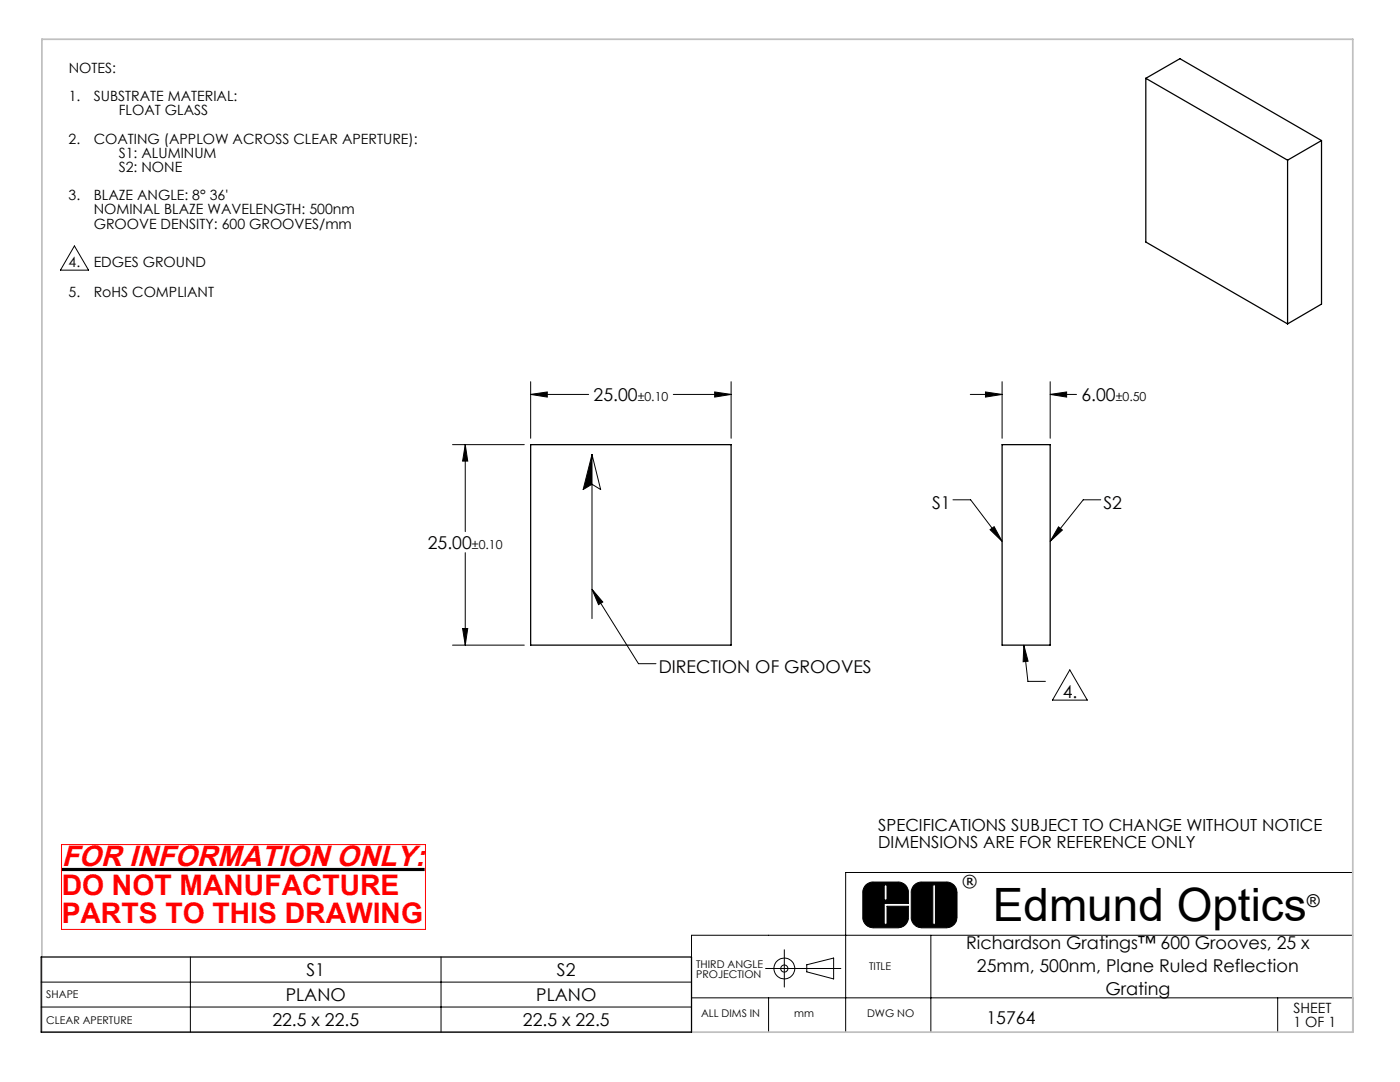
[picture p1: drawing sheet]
<svg xmlns="http://www.w3.org/2000/svg" width="279mm" height="216mm" viewBox="0 0 279 216" stroke-linecap="round" stroke-linejoin="round" font-family="sans-serif">
<g fill="none" stroke="#000" stroke-width=".2">
<path d="M14.9 49.1l2.8 4.8h-5.6zM105.9 78.7l3.3-.5v1zM105.9 76.2v11.3M105.9 78.7h11.6M134.4 78.7h11.5M142.6 78.2l3.3 .5-3.3 .5zM145.9 76.2v11.3M193.6 78.7h6.4M196.7 78.2l3.3 .5-3.3 .5zM200 76.2v11.3M209.6 78.7l3.3-.5v1zM209.6 78.7h5.2"/>
<path d="M209.6 76.2v11.3M90.3 88.7h14.3M92.9 88.7l.4 3.3h-1zM92.9 88.7v17.4M118.1 90.7v32.7M118.1 90.7l1.8 7-1.8-1.1-1.7 1.1zM190.2 99.7h3.5l6.3 8.3M219.7 99.7h-3.5l-6.6 8.3M92.9 110.3v18.4M118.1 117.6l9.3 14.8h3.5M118.1 117.6l2.2 2.5-.8 .6zM197.6 105.7l.8-.6 1.6 2.9z"/>
<path d="M211.2 105.1l.8 .7-2.4 2.2zM90.3 128.7h14.3M92.3 125.4h1l-.4 3.3zM204.3 128.7l.8 7.3h3.5M204.3 128.7l.9 3.2-1 .1zM213.5 133.7l3.5 6h-7zM172.9 176.5l1.1-.5h5.2a2.04 2.04 0 0 1 2.1 2.1v2.2h-4.8v4.1h.5v-3.6h4.3v2.3a2.1 2.1 0 0 1-2.1 2h-4.9a2.11 2.11 0 0 1-2.1-2v-5a2.14 2.14 0 0 1 .7-1.6zM176.5 176.6h.5v3h-.5zM182.4 176.7a2.14 2.14 0 0 1 1.5-.7h5a2.1 2.1 0 0 1 2.1 2.1v5a2.1 2.1 0 0 1-2.1 2h-5a2.17 2.17 0 0 1-2-2v-5.2zM186.2 176.6h.5v7.8h-.5zM270 174.1h-101.2v31.9M8.2 196h129.8"/>
<path d="M38 191v15M88 191v15M138 199.1h132v6.9M152.8 193.3h15M153.4 199.1v6.9M156.5 189.5v7.5M161 192.5l5.4-1.3v4.1l-5.4-1.4zM185.8 186.6v19.4M255 199.1v6.9M270 186.6h-132v19.4M8.2 200.9h129.8"/>
<circle cx="156.5" cy="193.2" r="2.07"/>
<circle cx="156.5" cy="193.3" r=".71"/>
</g>
<path d="M8.4 7.8h261.6v198.2h-261.6z" fill="none" stroke="#c0c0c0" stroke-width=".35"/>
<path d="M118.1 90.7l-1.7 7 1.7-1.1zM176.5 176.6v3h.5v-3zM172.6 176.7l.6-.4 .8-.3h5.5l1.1 .5 .3 .4 .4 .9v2.5h-4.8v4.1h.5v-3.6h4.3v2.6l-.6 1.1-.6 .4-.8 .2h-5.1l-.6-.1-.7-.4-.4-.3-.3-.9v-5.6zM186.2 176.6v7.8h.5v-7.8zM182.3 176.7l.5-.4 .9-.3h5.5l1.2 .6 .4 .6 .2 .7v5.3l-.2 .7-.3 .5-1 .6-.5 .1h-5.1l-.6-.1-.9-.5-.5-1.2v-5.5z" fill-rule="evenodd" fill="#000"/>
<path d="M12.3 173.5h72.4" fill="none" stroke="#000" stroke-width=".63" stroke-linecap="butt"/>
<path d="M228.7 15.6l28.3 16.4M228.7 15.6l6.8-3.9 28.2 16.3M228.7 15.6v32.7l28.3 16.3M257 32v32.6M263.7 28l-6.7 4M263.7 28v32.7l-6.7 3.9M105.9 88.7h40v40h-40zM200 88.7h9.6v40h-9.6zM8.2 191h129.8v15h-129.8z" fill="none" stroke="#000" stroke-width=".25"/>
<path d="M12.3 168.5h72.6v17h-72.6z" fill="none" stroke="#f00" stroke-width=".2"/>
<g fill="#000">
<path d="M142.6 78.2l3.3 .5-3.3 .5zM105.9 78.7l3.3-.5v1zM92.9 88.7l.4 3.3h-1zM92.3 125.4h1l-.4 3.3zM196.7 78.2l3.3 .5-3.3 .5zM209.6 78.7l3.3-.5v1z"/>
<path d="M197.6 105.7l.8-.6 1.6 2.9zM211.2 105.1l.8 .7-2.4 2.2zM204.3 128.7l.9 3.2-1 .1zM118.1 117.6l2.2 2.5-.8 .6z"/>
</g>
<text font-size="9.2" x="198.1" y="183.8">Edmund Optics</text>
<text font-size="5.8" fill="#f00" x="12.3" y="172.9">FOR INFORMATION ONLY:</text>
<g font-size="5.6" fill="#f00">
<text x="12.3" y="178.5">DO NOT MANUFACTURE</text>
<text x="12.3" y="184.2">PARTS TO THIS DRAWING</text>
</g>
<g font-size="3.5">
<text x="118.5" y="80">25.00</text>
<text x="215.8" y="80">6.00</text>
<text x="186" y="101.6">S1</text>
<text x="220.2" y="101.6">S2</text>
<text x="85.4" y="109.5">25.00</text>
<text x="131.5" y="134.3">DIRECTION OF GROOVES</text>
<text x="212.1" y="139.2">4.</text>
<text x="260.8" y="180.9">®</text>
<text x="192.8" y="189.4">Richardson Gratings™ 600 Grooves, 25 x</text>
<text x="61.2" y="194.8">S1</text>
<text x="111.2" y="194.8">S2</text>
<text x="195" y="193.9">25mm, 500nm, Plane Ruled Reflection</text>
<text x="57" y="199.8">PLANO</text>
<text x="107" y="199.8">PLANO</text>
<text x="220.6" y="198.5">Grating</text>
<text x="54.4" y="204.8">22.5 x 22.5</text>
<text x="104.4" y="204.8">22.5 x 22.5</text>
<text x="196.9" y="204.4">15764</text>
</g>
<g font-size="3.3">
<text x="175.3" y="165.8">SPECIFICATIONS SUBJECT TO CHANGE WITHOUT NOTICE</text>
<text x="175.3" y="169.3">DIMENSIONS ARE FOR REFERENCE ONLY</text>
<text x="192" y="177">®</text>
</g>
<g font-size="2.8">
<text x="13.7" y="14.6">NOTES:</text>
<text x="13.7" y="20.2">1.</text>
<text x="18.7" y="20.2">SUBSTRATE MATERIAL:</text>
<text x="23.7" y="23">FLOAT GLASS</text>
<text x="13.7" y="28.7">2.</text>
<text x="18.7" y="28.7">COATING (APPLOW ACROSS CLEAR APERTURE):</text>
<text x="23.7" y="31.5">S1: ALUMINUM</text>
<text x="23.7" y="34.3">S2: NONE</text>
<text x="13.7" y="40">3.</text>
<text x="18.7" y="40">BLAZE ANGLE: 8° 36'</text>
<text x="18.7" y="42.8">NOMINAL BLAZE WAVELENGTH: 500nm</text>
<text x="18.7" y="45.6">GROOVE DENSITY: 600 GROOVES/mm</text>
<text x="13.7" y="53.3">4.</text>
<text x="18.7" y="53.3">EDGES GROUND</text>
<text x="13.7" y="59.4">5.</text>
<text x="18.7" y="59.4">RoHS COMPLIANT</text>
<text x="258.2" y="202.1">SHEET</text>
<text x="258.2" y="204.9">1 OF 1</text>
</g>
<g font-size="2.5">
<text x="127.3" y="80">±0.10</text>
<text x="222.7" y="80">±0.50</text>
<text x="94.2" y="109.5">±0.10</text>
</g>
<g font-size="2.1">
<text x="138.9" y="193.1">THIRD ANGLE</text>
<text x="138.9" y="195.2">PROJECTION</text>
<text x="173.5" y="193.6">TITLE</text>
<text x="9.2" y="199.2">SHAPE</text>
<text x="139.9" y="202.9">ALL DIMS IN</text>
<text x="158.5" y="202.9">mm</text>
<text x="173" y="202.9">DWG NO</text>
<text x="9.2" y="204.2">CLEAR APERTURE</text>
</g>
</svg>
